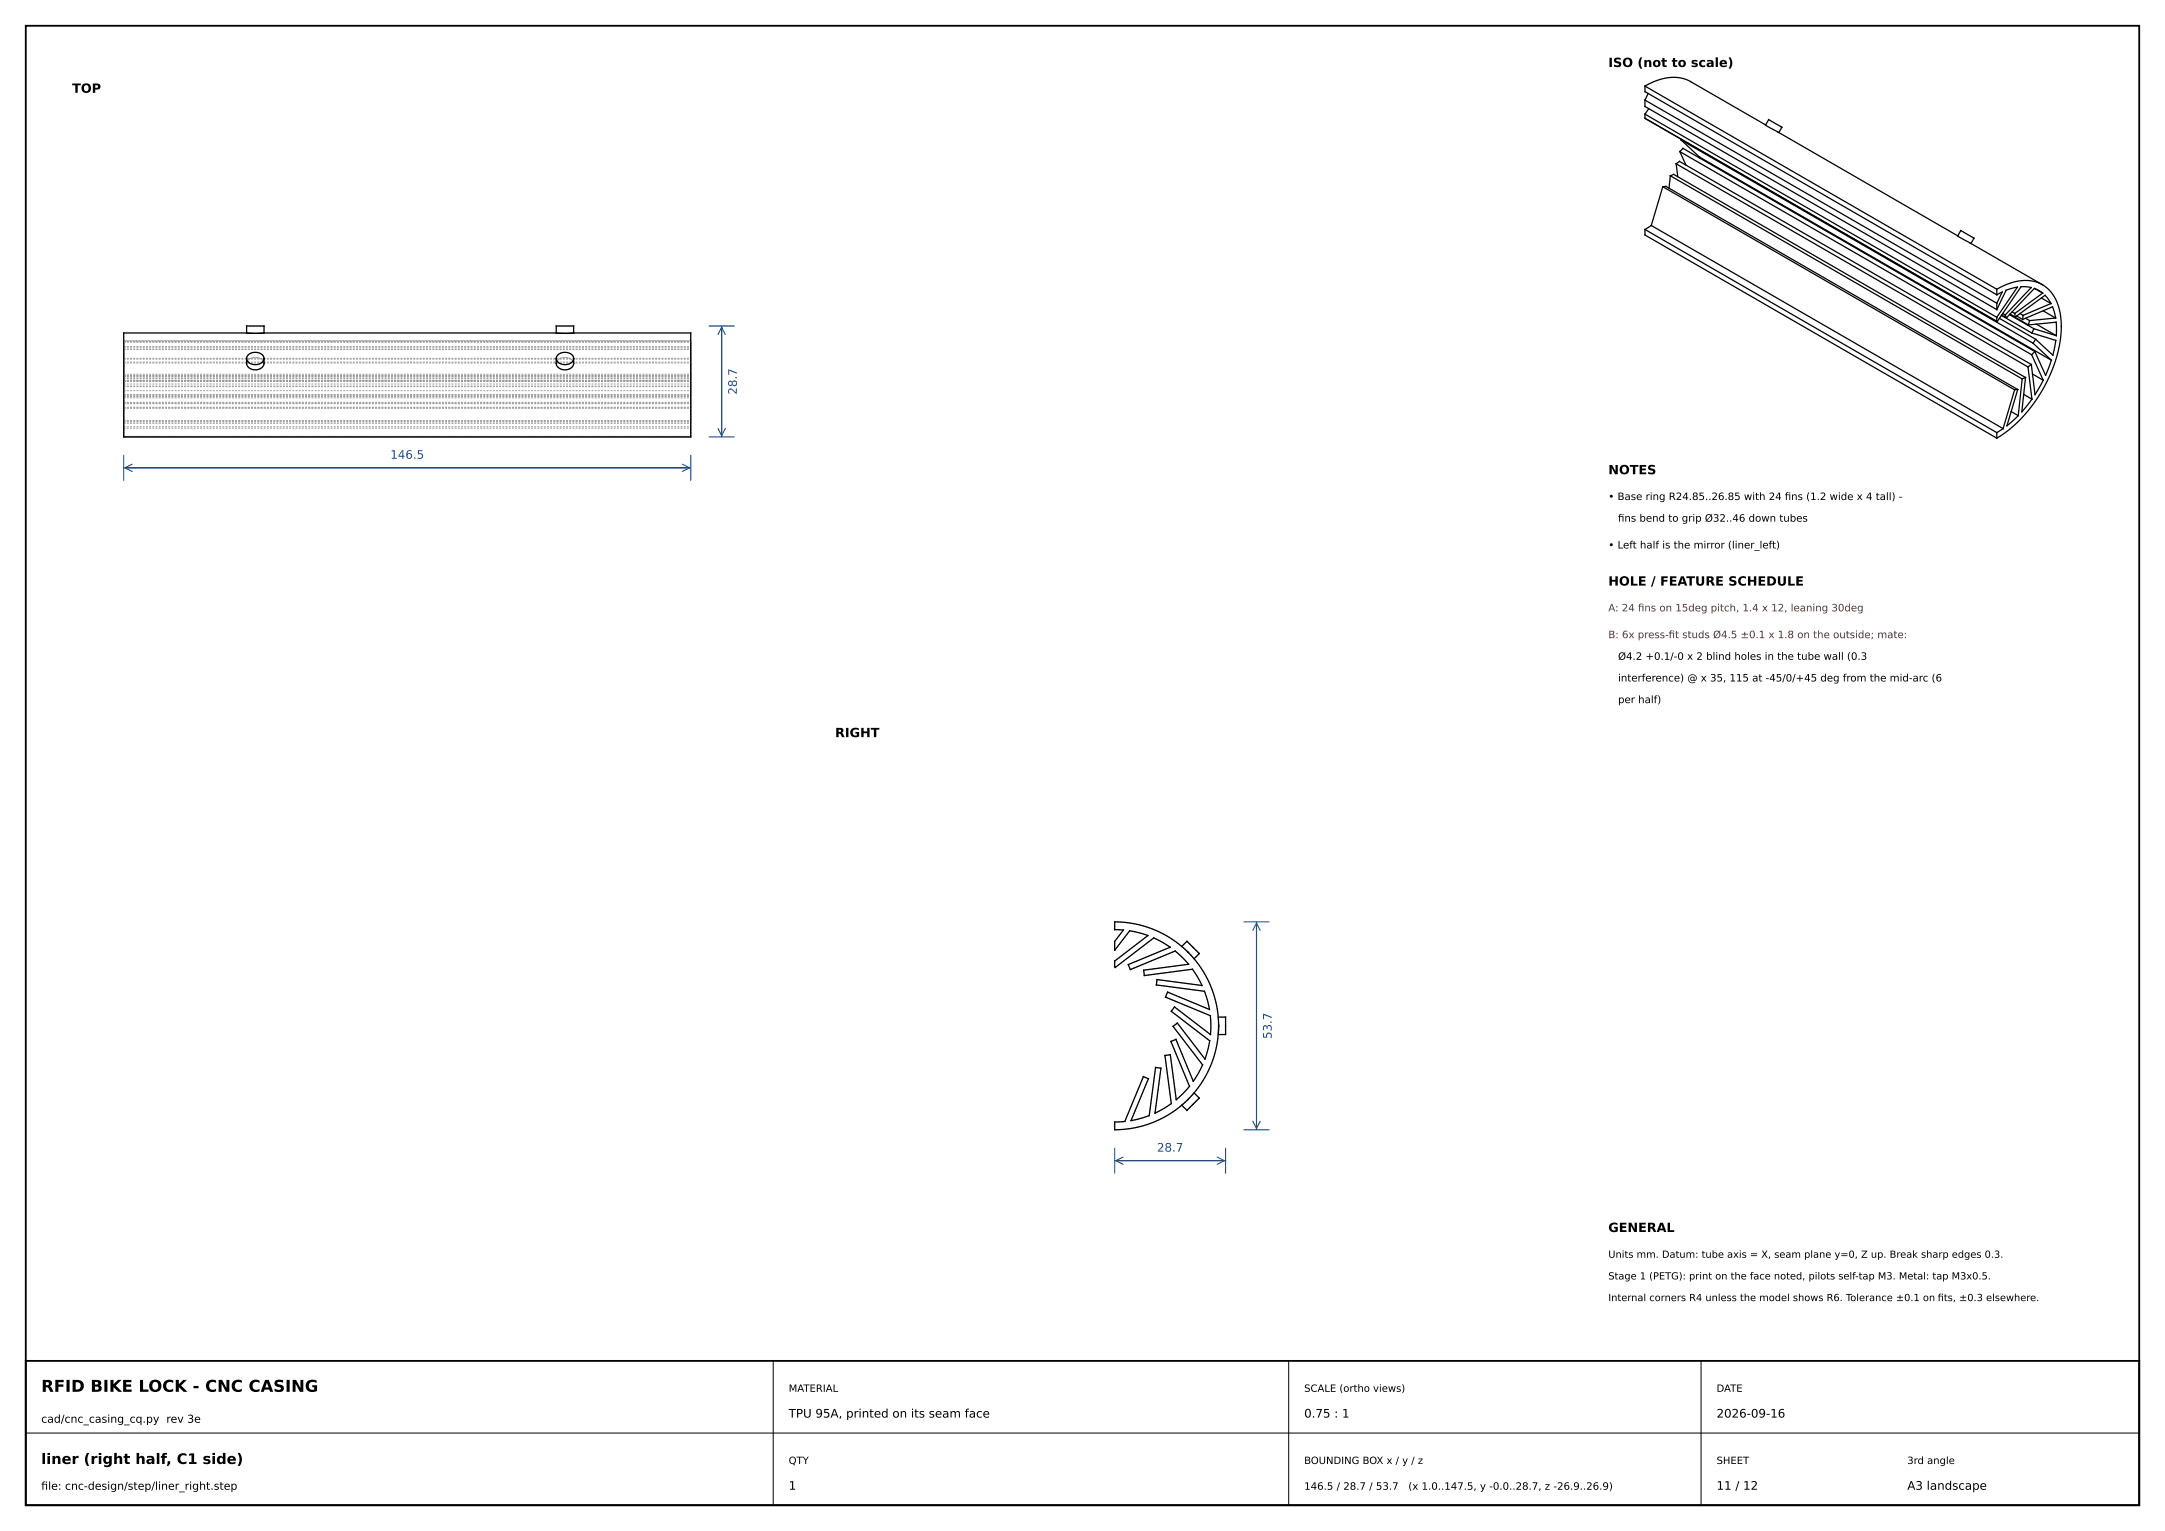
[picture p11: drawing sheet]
<svg xmlns="http://www.w3.org/2000/svg" width="420mm" height="297mm" viewBox="0 0 420 297" stroke-linecap="round" stroke-linejoin="round" font-family="sans-serif">
<path d="M5 5h410v287h-410zM5 264h410v28h-410z" fill="none" stroke="#000" stroke-width=".35"/>
<g fill="none" stroke="#9a9a9a" stroke-width=".19" stroke-dasharray=".4 .2" stroke-linecap="butt">
<path d="M24 79.2v3.6M24 78.2v1M24 76.8v1.3M24 75.8v1M24 76.9v-1.1M24 76.9v-3.1M24 75v-1.2M24 74v1M24 72.8v1.2M24 72.8v-2.6M24 73.8v-3.6M24 72.9v.9"/>
<path d="M24 69.5v3.4M24 69.5v-1.8M24 73.4v-5.7M24 72.6v.8M24 67.2v5.4M24 67.2v-.9M24 73.8v-7.5M24 73.2v.6M24 66.2v7M24 66.2v-.1M24 66.1v.1M24 74.9v-8.7"/>
<path d="M24 74.5v.4M24 66.4v8.1M24 66.4v.9M24 76.7v-9.4M24 76.5v.2M24 67.8v8.7M24 67.8v1.9M24 79v-9.3M24 79.1v-.1M24 70.4v8.7M24 70.4v2.6M24 74v8.1"/>
<path d="M24 74v3.2M24 78.3v6.5M24 78.3v3.6M24 79.2h110M24 78.2h110M24 78.1h110M24 76.8h110M24 75.8h110M24 76.9h110M24 73.8h110M24 75h110M24 74h110"/>
<path d="M24 72.8h110M24 70.2h110M24 72.9h110M24 69.5h110M24 67.7h110M24 73.4h110M24 72.6h110M24 67.2h110M24 66.3h110M24 73.2h110M24 66.2h110M24 74.9h110"/>
<path d="M24 74.5h110M24 66.4h110M24 67.3h110M24 76.7h110M24 76.5h110M24 67.8h110M24 69.7h110M24 79h110M24 79.1h110M24 70.4h110M24 73h110M24 77.2h110"/>
<path d="M24 78.3h110M47.8 70.5a1.86 1.86 0 0 1 2.9-.8l.4 .3 .1 .5M47.8 69.5a1.86 1.86 0 0 1 3.1-.7l.3 .7M47.8 69.5v1M51.2 70.5a1.82 1.82 0 0 0-2.6-1l-.6 .5-.2 .5M51.2 70.5a1.77 1.77 0 0 1-1.7 1.2 1.77 1.77 0 0 1-1.7-1.2M51.2 63.2h-3.4M51.2 70.5v-1M51.2 69.5a1.86 1.86 0 0 1-3 .8l-.4-.8M107.9 70.5a1.86 1.86 0 0 1 2.9-.8l.3 .3 .2 .5M107.9 69.5a1.86 1.86 0 0 1 3-.7l.4 .7M107.9 69.5v1"/>
<path d="M111.3 70.5a1.82 1.82 0 0 0-2.6-1l-.6 .5-.2 .5M111.3 70.5a1.77 1.77 0 0 1-1.7 1.2 1.77 1.77 0 0 1-1.7-1.2M111.3 63.2h-3.4M111.3 70.5v-1M111.3 69.5a1.86 1.86 0 0 1-3 .8l-.4-.8M134 79.2v3.6M134 78.2v1M134 76.8v1.3M134 75.8v1M134 76.9v-1.1M134 76.9v-3.1M134 75v-1.2"/>
<path d="M134 74v1M134 72.8v1.2M134 72.8v-2.6M134 73.8v-3.6M134 72.9v.9M134 69.5v3.4M134 69.5v-1.8M134 73.4v-5.7M134 72.6v.8M134 67.2v5.4M134 67.2v-.9M134 73.8v-7.5"/>
<path d="M134 73.2v.6M134 66.2v7M134 66.2v-.1M134 66.1v.1M134 74.9v-8.7M134 74.5v.4M134 66.4v8.1M134 66.4v.9M134 76.7v-9.4M134 76.5v.2M134 67.8v8.7M134 67.8v1.9"/>
<path d="M134 79v-9.3M134 79.1v-.1M134 70.4v8.7M134 70.4v2.6M134 74v8.1M134 74v3.2M134 78.3v6.5M134 78.3v3.6M134 66.1h-110M24 84.8v-20.2M24 84.8v-2M24 81.6v-3.4"/>
<path d="M24 81.6v-3.5M24 81.7v-8.7M24 82.1v-.4M24 84.6v-7.4M24 84.8v-.2M24 84.8v-2.9M24 83.1v1.7M24 82.8h110M24 81.6h110M24 81.7h110M24 82.1h110M24 84.6h110"/>
<path d="M24 84.8h110M24 81.9h110M24 83.1h110M134 84.8h-110M134 84.8v-20.2M134 84.8v-2M134 81.6v-3.4M134 81.6v-3.5M134 81.7v-8.7M134 82.1v-.4M134 84.6v-7.4M134 84.8v-.2"/>
<path d="M134 84.8v-2.9M134 83.1v1.7M216.2 187.5l.2 .2M216.2 187.5v-1.1M216.2 184.4l2.9-3.8M216.2 184.4v-1.8M216.2 180.3v-1.5M216.4 187.7l7.4-5.8M217.9 180.4l-1.7 2.2M217.9 180.4l-1.7-.1M218.9 187.1l.4 1M219.3 188.1l8.7-3.6"/>
<path d="M221.9 188.2l.1 1M222 189.2l9.3-1.2M222.7 181.5l-6.5 4.9M222.7 181.5l-3.6-.9M224.3 191.1l9.4 1.2M224.5 190l-.2 1.1M226.1 193.4l8.7 3.6M226.5 192.5l-.4 .9M227 183.8l-8.1 3.3M227 183.8l-3.2-1.9M227.2 196.2l7.5 5.7M227.6 199.1l5.7 7.5"/>
<path d="M227.8 195.3l-.6 .9M228.4 198.5l-.8 .6M229.3 183.6l1.2 1.1M230.3 182.6l1.2 1.2M230.3 182.6l-1 1M230.5 184.7l1.1 1.3M230.6 187.1l-8.7 1.1M230.6 187.1l-2.6-2.6M231.5 183.8l1.1 1.2M231.6 186l-2.3-2.4M232.6 185l-2.3-2.4M232.6 185l-1 1"/>
<path d="M233.2 191.2l-8.7-1.2M233.2 191.2l-1.9-3.2M234.6 195.8l-8.1-3.3M234.6 195.8l-.9-3.5M236.3 197.3l.1 1.7M236.3 197.3l.1 1.6M236.4 199a20.2 20.2 0 0 0-20.2-20.2M236.4 199l-.1-1.7M236.4 199l-.1 1.7M237.8 199v1.7M237.8 197.3v1.7M237.8 197.3h-1.5"/>
<path d="M216.2 219.2a20.2 20.2 0 0 0 20.2-20.2M216.2 219.2v-1.5M216.2 217.7l2-.1M219.4 217.4l3.4-8.1M219.4 217.4l3.5-1M221.8 208.9l-3.6 8.7M222.8 209.3l-1-.4M224.1 215.9l1.1-8.7M224.1 215.9l3.1-1.8M224.2 207.1l-1.3 9.3M225.2 207.2l-1-.1M226 204.8l1.2 9.3"/>
<path d="M227 204.6l-1 .2M227.2 202l3.6 8.7M228.1 201.6l-.9 .4M228.2 213.3l-1.2-8.7M228.2 213.3l2.6-2.6M229.3 214.4l2.3-2.4M230.3 215.4l2.3-2.4M230.3 215.4l-1-1M230.5 213.3l-1.2 1.1M231.5 214.2l-1.2 1.2M231.5 209.8l-3.4-8.2M231.5 209.8l1.8-3.2"/>
<path d="M231.6 212l-1.1 1.2M231.6 212l-1.1 1.3M232.6 213l-1.1 1.2M232.6 213l-1-1M233.8 205.4l-5.4-6.9M233.8 205.4l.9-3.5M234.8 200.7l-7-5.4M234.8 200.7v-3.7M236.3 200.7l.1-1.7M236.4 200.3l-.1 .4M237.8 200.7v-3.4M237.8 200.7h-1.5"/>
</g>
<g fill="none" stroke="#000" stroke-width=".25">
<path d="M319.1 16.7l2.1-1 2.2-.6a6.8 6.8 0 0 1 4.6 .7l14.5 8.4M319.1 16.7l68.3 39.4M319.1 16.7v1.1l68.3 39.4M319.1 19.4v1.3l68.3 39.4M319.1 19.4l68.3 39.4M319.7 18.1l-.6 1.3M319.1 22.1v.8M319.1 22.9l.1 .1M319.1 22.9l68.3 39.5M319.1 22.1l68.3 39.5M319.8 21.1l-.7 1M322.6 36.2l-2.3 7.5"/>
<path d="M322.6 36.2h.6l68.2 39.4M322.6 36.2l68.2 39.4M324 34.1l-.2 2.4M324 34.1l.7-.3 68.2 39.4M324 34.1l68.3 39.4M325.2 31.8l.3 2.5M325.2 31.8l.6-.5 68.3 39.4M325.2 31.8l68.2 39.4M325.9 29.4l1.2 2.6M325.9 29.4l.6-.6 68.2 39.4M325.9 29.4l68.2 39.4M326.1 27.2l3.6 3.3"/>
<path d="M326.1 27.2l68.3 39.4M326.2 27.1l-.1 .1M329.7 30.5v.1M329.7 30.5l68.3 39.4M342.5 24.3l37.3 21.5M342.5 24.3l.6-1.1 2.6 1.5-.6 1M319.1 44.5v1.1l68.3 39.4M319.1 44.5l68.3 39.4M320.3 43.7l-1.2 .8M320.3 43.7l68.3 39.4M382.4 47.2l.6-1-2.6-1.5-.6 1.1 .2 .1 16.2 9.3M387.4 57.2l1-.6-1 2.2"/>
<path d="M387.4 56.1v1.1M387.4 58.8v1.3M394.8 56l1.5 .9M396 57.8l1.9 1.1M396.2 55.2a8.6 8.6 0 0 1 3.7 7.7 27.7 27.7 0 0 1-9.2 19.7l-1.7 1.3-1.6 1.1M396.2 55.2a8.6 8.6 0 0 0-8.4 .7l-.4 .2M396.3 56.9l-1.6-.9-5.4 5.7M396.3 56.9l-5.4 3.9M397.9 58.9l-1.2-1.6-5.8 4.2M397.9 58.9l-5.4 2.3M47.8 64.6h-23.8v20.2h110v-20.2h-22.7M47.8 64.6h3.4"/>
<path d="M47.8 69.5v1a1.77 1.77 0 0 0 1.7 1.2 1.77 1.77 0 0 0 1.7-1.2v-1M47.8 64.6v-1.4h3.4v1.4M47.8 69.5a1.86 1.86 0 0 1 3.1-.7l.3 .7M47.8 69.5a1.86 1.86 0 0 0 3.1 .8l.3-.8M51.2 64.6h56.7M107.9 64.6h3.4M107.9 69.5v1a1.77 1.77 0 0 0 1.7 1.2 1.77 1.77 0 0 0 1.7-1.2v-1M107.9 64.6v-1.4h3.4v1.4M107.9 69.5a1.86 1.86 0 0 1 3-.7l.4 .7M107.9 69.5a1.86 1.86 0 0 0 3 .8l.4-.8M387.4 60.1l1.8-3.8 2.2-.6-4 5.9M387.4 61.6v.8"/>
<path d="M387.9 61.8l7 4M388.3 61.2l5.9 3.4M388.3 61.1l1 .6M388.5 60.8l.5 .3M389 61.1l5-5.3-1.9-.2-4.7 6.8M389 61.1l.3 .6M389.8 61l4.8 2.8M389.9 61l3.6 2M389.9 60.9l1 .6M390.2 79.8l1.3 .8M390.3 60.5l.6 .3M390.8 75.6l-2.2 7.5"/>
<path d="M390.9 60.8v.7M391.2 61.3l1.2 .7M391.4 75.6l-2.1 7 2.2-2M391.4 75.6h-.6M391.9 60.8l.6 .4M392.3 73.5l-.8 7.1M392.5 61.2l-.1 .8M392.6 76.5l1.6 .9M392.9 73.2l-.7 6.7 2-2.5M392.9 73.2l-.6 .3M393 61.7l.7 .5M393.4 71.2l.8 6.2"/>
<path d="M393.5 63l5.4-.5v2.6M393.7 62.2l-.2 .8M394.1 70.7l.7 5.9 1.6-2.8M394.1 70.7l-.7 .5M394.1 68.8l2.3 5M394.2 64.6l4.6 1.4-.6 2.9-3.3-3.1M394.3 72.6l2.1 1.2M394.4 66.6l3.6 3.3M394.6 63.8l-.4 .8M394.6 63.8l4.3 1.3M394.7 68.2l2.1 4.6 1.2-2.9M394.7 68.2l-.6 .6"/>
<path d="M394.9 65.8l-.5 .8M395 62.9l3.9 2.2M396.4 60.3l2.4 1.4M398.8 61.7l-.6-2.2-5.8 2.5M398.8 61.7l-5.1 .5M387.4 83.9v1.1M388.6 83.1l-1.2 .8M216.2 178.8a20.2 20.2 0 0 1 20.2 20.2 20.2 20.2 0 0 1-20.2 20.2v-1.5l2-.1 3.6-8.7 1 .4-3.4 8.1 3.5-1 1.3-9.3 1 .1-1.1 8.7 3.1-1.8-1.2-9.3 1-.2 1.2 8.7 2.6-2.6-3.6-8.7 .9-.4 3.4 8.2 1.5-2.7 .3-.5-5.7-7.5 .8-.6 5.4 6.9 .9-3.5-7.5-5.7 .6-.9 7 5.4 .1-1.7-.1-2-8.7-3.6 .4-.9 8.1 3.3-.9-3.5-9.4-1.2 .2-1.1 8.7 1.2-1.9-3.2-9.3 1.2-.1-1 8.7-1.1-2.6-2.6-8.7 3.6-.4-1 8.1-3.3-1-.7-2.2-1.2-7.4 5.8-.2-1.3 6.5-4.9-3.6-.9-2.9 3.8v-1.8l1.7-2.2-1.7-.1zM229.3 183.6l1-1 2.3 2.4-1 1M230.5 184.7h.1M236.3 197.3h1.5v3.4h-1.5M236.4 198.9v.1"/>
<path d="M236.4 199v1.3M230.5 213.2v.1M231.6 212l1 1-2.3 2.4-1-1"/>
</g>
<g fill="none" stroke="#1a4d8f" stroke-width=".21">
<path d="M137.6 63.2h4.8M139.3 64.9l.7-1.4 .7 1.4M140 63.5v21M140 63.2v21.6M24 90.8h110M24 88.4v4.8M24.2 90.8h109.6M25.6 90.1l-1.4 .7 1.4 .7M132.4 90.1l1.4 .7-1.4 .7M134 88.4v4.8M137.6 84.8h4.8M139.3 83.1l.7 1.4 .7-1.4"/>
<path d="M241.4 178.8h4.8M243.8 179.1v39.8M243.8 178.8v40.4M243.1 180.5l.7-1.4 .7 1.4M241.4 219.2h4.8M243.1 217.5l.7 1.4 .7-1.4M216.2 225.2h21.6M216.2 222.8v4.8M216.5 225.2h21M217.9 224.5l-1.4 .7 1.4 .7M236.1 224.5l1.4 .7-1.4 .7M237.8 222.8v4.8"/>
</g>
<path d="M5 278h410M150 264v28M250 264v28M330 264v28" fill="none" stroke="#000" stroke-width=".19"/>
<text font-size="3.2" x="8" y="270">RFID BIKE LOCK - CNC CASING</text>
<text font-size="2.8" x="8" y="284">liner (right half, C1 side)</text>
<g font-size="2.5">
<text x="14" y="18">TOP</text>
<text x="312" y="13">ISO (not to scale)</text>
<text x="312" y="92">NOTES</text>
<text x="312" y="113.6">HOLE / FEATURE SCHEDULE</text>
<text x="162" y="143">RIGHT</text>
<text x="312" y="239">GENERAL</text>
</g>
<g font-size="2.3" fill="#1a4d8f">
<text x="142.9" y="76.6" transform="rotate(-90 142.9 76.6)">28.7</text>
<text x="75.7" y="89">146.5</text>
<text x="246.7" y="201.6" transform="rotate(-90 246.7 201.6)">53.7</text>
<text x="224.4" y="223.4">28.7</text>
</g>
<g font-size="2.3">
<text x="153" y="275">TPU 95A, printed on its seam face</text>
<text x="253" y="275">0.75 : 1</text>
<text x="333" y="275">2026-09-16</text>
<text x="153" y="289">1</text>
<text x="333" y="289">11 / 12</text>
<text x="370" y="289">A3 landscape</text>
</g>
<g font-size="2.1">
<text x="8" y="276">cad/cnc_casing_cq.py rev 3e</text>
<text x="8" y="289">fle: cnc-design/step/liner_right.step</text>
<text x="8" y="289">i</text>
</g>
<g font-size="2">
<text x="312" y="97">• Base ring R24.85..26.85 with 24 fns (1.2 wide x 4 tall) -</text>
<text x="313.9" y="101.2">fns bend to grip Ø32..46 down tubes</text>
<text x="313.9" y="101.2">i</text>
<text x="346.2" y="97">i</text>
<text x="312" y="106.4">• Left half is the mirror (liner_left)</text>
<text x="313.9" y="128">Ø4.2 +0.1/-0 x 2 blind holes in the tube wall (0.3</text>
<text x="313.9" y="132.2">interference) @ x 35, 115 at -45/0/+45 deg from the mid-arc (6</text>
<text x="313.9" y="136.4">per half)</text>
<text x="253" y="289">146.5 / 28.7 / 53.7</text>
<text x="273.2" y="289">(x 1.0..147.5, y -0.0..28.7, z -26.9..26.9)</text>
</g>
<g font-size="2" fill="#8a1a1a">
<text x="312" y="118.6">A: 24 fns on 15deg pitch, 1.4 x 12, leaning 30deg</text>
<text x="317.8" y="118.6">i</text>
<text x="312" y="123.8">B: 6x press-ft studs Ø4.5 ±0.1 x 1.8 on the outside; mate:</text>
<text x="323.7" y="123.8">i</text>
</g>
<g font-size="1.9">
<text x="312" y="244">Units mm. Datum: tube axis = X, seam plane y=0, Z up. Break sharp edges 0.3.</text>
<text x="312" y="248.2">Stage 1 (PETG): print on the face noted, pilots self-tap M3. Metal: tap M3x0.5.</text>
<text x="312" y="252.4">Internal corners R4 unless the model shows R6. Tolerance ±0.1 on fts, ±0.3 elsewhere.</text>
<text x="375.9" y="252.4">i</text>
<text x="153" y="270">MATERIAL</text>
<text x="253" y="270">SCALE (ortho views)</text>
<text x="333" y="270">DATE</text>
<text x="153" y="284">QTY</text>
<text x="253" y="284">BOUNDING BOX x / y / z</text>
<text x="333" y="284">SHEET</text>
<text x="370" y="284">3rd angle</text>
</g>
</svg>
